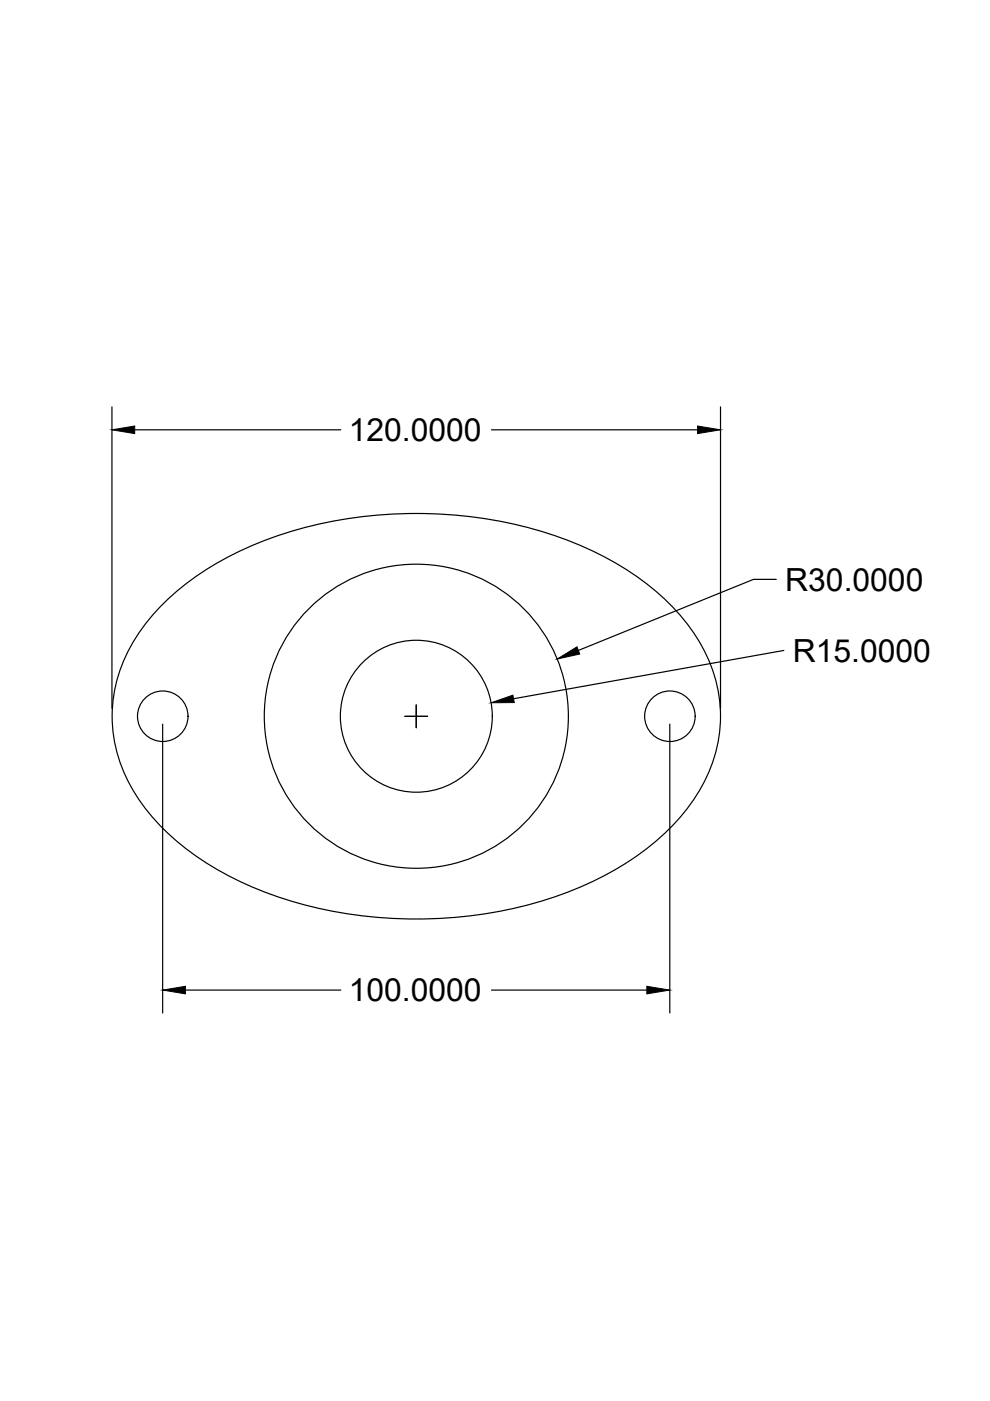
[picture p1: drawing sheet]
<svg xmlns="http://www.w3.org/2000/svg" width="210mm" height="297mm" viewBox="0 0 210 297" stroke-linecap="round" stroke-linejoin="round" font-family="sans-serif">
<!-- layer: 0 -->
<g fill="none" stroke="#000" stroke-width=".25">
<path d="M23.7 86.3v63.9M28.6 91.1h43.6M104.2 91.1h43.7M152.8 86.3v63.9M34.8 127.8a67.8 67.8 0 0 1 32.3-16.6 92.7 92.7 0 0 1 57.2 5 55.1 55.1 0 0 1 21.6 16.4 30.6 30.6 0 0 1 0 38.5 55.1 55.1 0 0 1-21.6 16.4 92.2 92.2 0 0 1-72.1 0 55.1 55.1 0 0 1-21.6-16.4 30.6 30.6 0 0 1 0-38.5l2-2.4zM164.6 122.8h-4.8l-37.2 15.1M166.2 137.9l-57.3 10.3M34.5 153.5v61.3M85.8 151.9h4.9M88.3 149.5v4.8M142 153.5v61.3M39.3 209.9h32.9"/>
<path d="M104.2 209.9h32.9"/>
<circle cx="34.5" cy="151.9" r="5.4"/>
<circle cx="88.3" cy="151.9" r="32.2"/>
<circle cx="88.3" cy="151.9" r="16.1"/>
<circle cx="142" cy="151.9" r="5.4"/>
</g>
<path d="M23.7 91.1l4.9-.8v1.6zM147.9 90.3l4.9 .8-4.9 .8zM118.1 139.7l4.2-2.6 .6 1.6zM104.1 149l4.6-1.6 .3 1.6zM34.5 209.9l4.8-.8v1.6zM137.1 209.1l4.9 .8-4.9 .8z" fill="#000" stroke="#000" stroke-width=".21"/>
<g font-size="6.8">
<text x="73.9" y="93.5">120.0000</text>
<text x="166.5" y="125.2">R30.0000</text>
<text x="168.1" y="140.3">R15.0000</text>
<text x="73.9" y="212.3">100.0000</text>
</g>
</svg>
